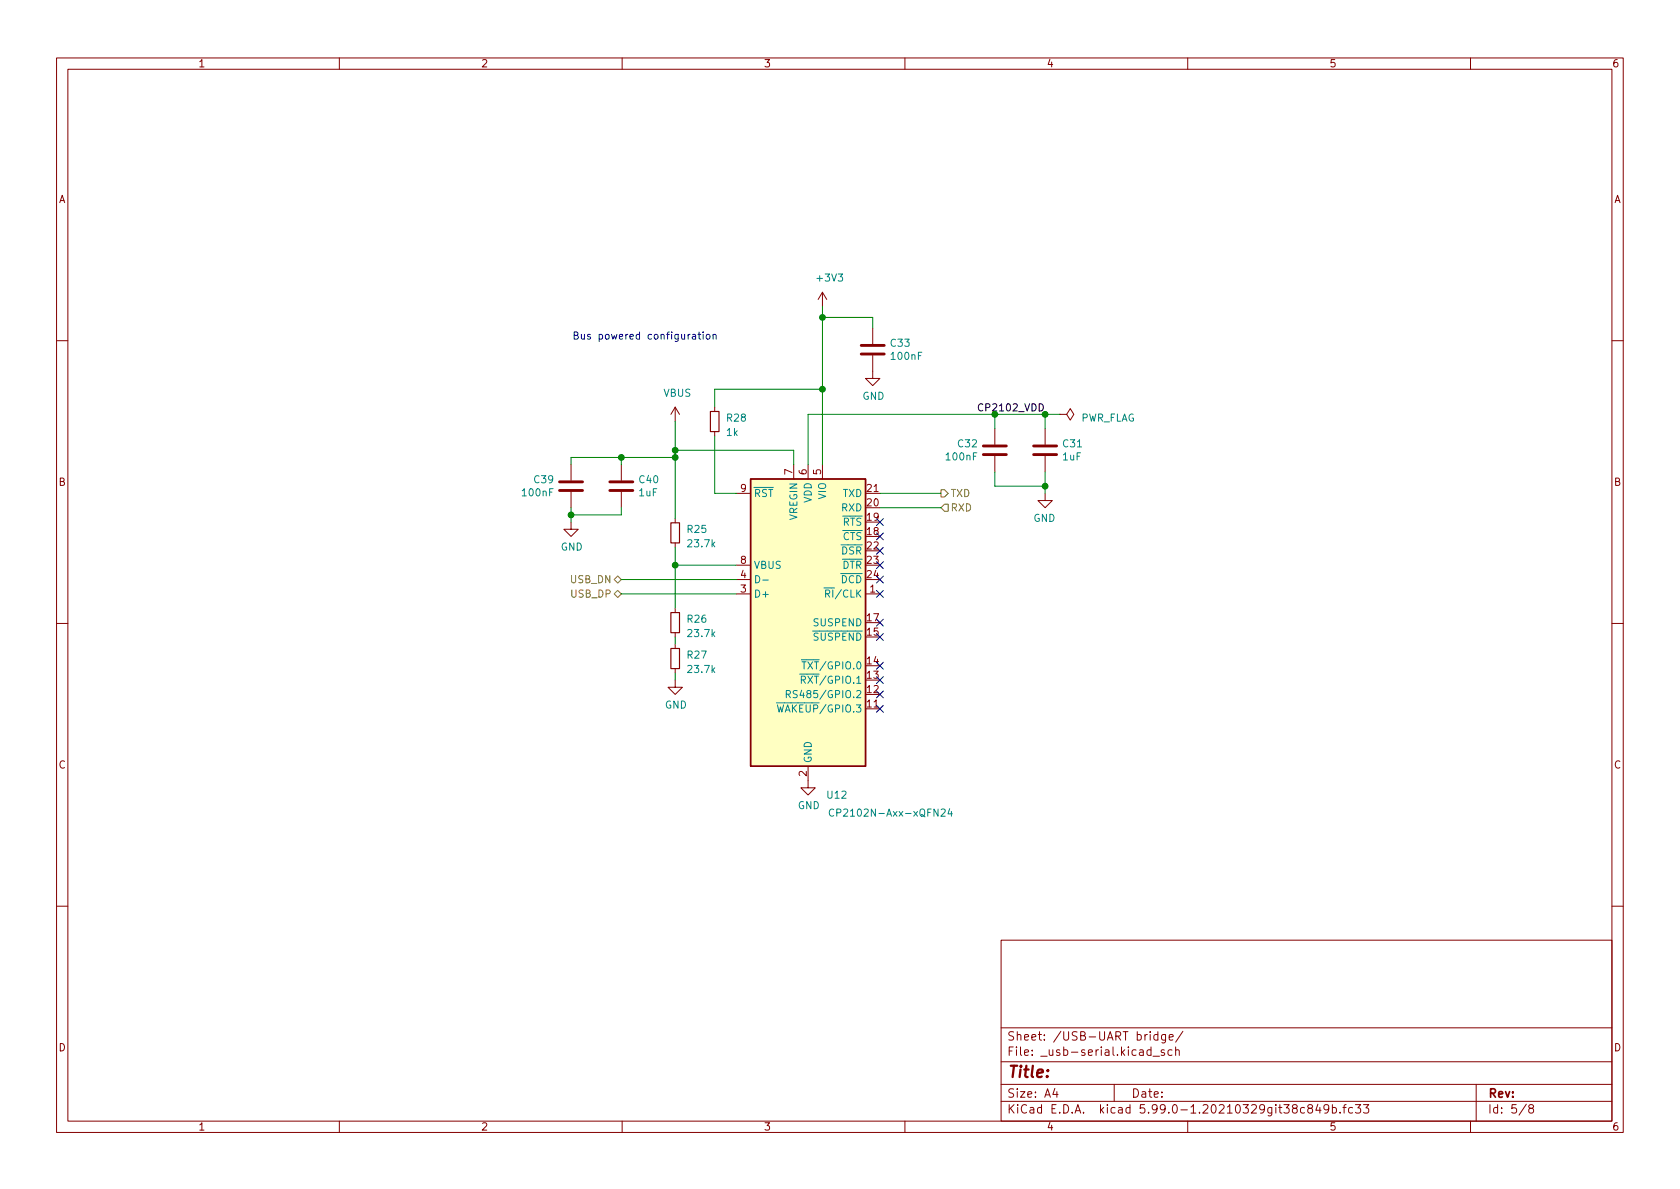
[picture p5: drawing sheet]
<svg xmlns="http://www.w3.org/2000/svg" width="297mm" height="210mm" viewBox="0 0 297 210" stroke-linecap="round" stroke-linejoin="round" font-family="sans-serif">
<g fill="none" stroke="#840000" stroke-width=".18">
<path d="M10 10.2h277v190.1h-277zM12 12.2h273v186.1h-273zM60 10.2v2M110 10.2v2M160 10.2v2M210 10.2v2M260 10.2v2M145.4 51.7v2.5M145.4 51.7l-.7 1.3M145.4 51.7l.8 1.3M154.3 58v2.8M10 60.2h2"/>
<path d="M119.4 72l-.8 1.3M119.4 72v2.5M119.4 72l.7 1.3M126.4 72v.8M126.4 76.3v.8M154.3 62.9v4h1.3l-1.3 1.3-1.3-1.3h1.3M175.9 75.8v2.8M184.8 75.8v2.8M187.3 73.3h1.3l.6-1 .7 1-.7 1-.6-1M187.3 73.3h.1M285 60.2h2M101 92.3v1.3h1.2l-1.2 1.3-1.3-1.3h1.3"/>
<path d="M101 82.2v2.8M101 87v2.8M109.9 82.2v2.8M109.9 87v2.8M119.4 91.7v.8M119.4 96v.8M130.2 87.2h2.5M130.2 99.9h2.5M140.3 82.2v2.5M142.9 82.2v2.5M145.4 82.2v2.5M153 87.2h2.6"/>
<path d="M175.9 80.6v2.8M184.8 87.2v1.3h-1.3l1.3 1.3 1.3-1.3h-1.3M184.8 80.6v2.8M10 110.2h2M119.4 107.6v.7M119.4 111.9v.7M119.4 113.9v.8M119.4 118.2v.8M130.2 105h2.5M130.2 102.5h2.5M153 105h2.6M285 110.2h2"/>
<path d="M119.4 120.3v1.2h1.2l-1.2 1.3-1.3-1.3h1.3M142.9 135.5v3.8h1.2l-1.2 1.3-1.3-1.3h1.3M153 125.3h2.6M10 160.2h2M177 166.3h108v32h-108zM285 160.2h2M60 198.3v2M110 198.3v2M160 198.3v2M177 194.8h108M177 191.8h108M177 187.8h108"/>
<path d="M177 181.8h108M186.5 192.5l-.4 1h1M186.9 193v1M197 191.8v3M203.5 185.7l-.4-.1-.3 .3v.4l.1 .3h.6M203.5 185.1v1.5M203.9 186.8h1.1M204.7 183l-.4-.1-.3 .3v.4l.1 .3h.6M204.7 182.4v1.5M205.9 185.7l-.4-.1-.2 .2 .1 .3 .5 .1v.4h-.6M206.1 182.9v1.2l-.3 .3h-.4M206.1 183l-.5-.1-.2 .3v.4l.1 .3h.6"/>
<path d="M206.7 183.4l.7-.1v-.3l-.5-.1-.2 .2 .1 .8h.6M207.2 185.7l-.4-.1-.3 .3v.4l.1 .3h.6M207.9 185.8l.2-.2 .3 .1 .1 .9M207.9 185.1v1.5M209.1 182.4l-1.2 1.9M210 198.3v2M230.6 195.9l-.4-.1-.3 .3v.4l.2 .3h.5M231.5 196l-.3-.3 .1-.2 .2-.2 .4 .1 .2 .2-.1 .2-.6 .2-.2 .3 .1 .4 .2 .1h.4l.2-.3-.1-.4-.2-.1M233 195.3l-.4 1h1M233.4 195.8v1M234.9 196l-.3 .3h-.2l-.3-.3 .1-.6 .4-.1 .3 .2a.99 .99 0 0 1-.4 1.3h-.3M235.6 195.9l.4-.1 .3 .3v.4l-.2 .3h-.5"/>
<path d="M235.6 195.3v1.5M236.9 196.7v.1M237.4 195.8h.6M238 195.3l-.4 .2v1.3M239.1 195.9l-.4-.1-.3 .3v.4l.2 .3h.5M239.6 195.3h1l-.5 .6 .4 .1v.7l-.2 .1h-.4l-.3-.1M241.1 195.3h.9l-.5 .6 .4 .1v.7l-.2 .1h-.4l-.2-.1M260 198.3v2M261 191.8v6.5M269.9 195.3l-1.3 1.9M270.6 196l-.3-.3 .1-.2 .2-.2 .4 .1 .2 .2-.1 .2-.7 .2-.1 .3v.2l.3 .3h.4l.2-.3-.1-.4-.2-.1"/>
</g>
<path d="M152.3 62.6h4M152.3 61.1h4M173.9 78.9h4M182.8 78.9h4M98.9 86.7h4.1M98.9 85.2h4.1M107.8 86.7h4.1M107.8 85.2h4.1M173.9 80.4h4M182.8 80.4h4" fill="none" stroke="#840000" stroke-width=".51"/>
<path d="M125.6 72.8h1.5v3.5h-1.5zM118.6 92.5h1.5v3.5h-1.5zM118.6 114.7h1.5v3.5h-1.5zM118.6 108.3h1.5v3.6h-1.5z" fill="none" stroke="#840000" stroke-width=".2"/>
<path d="M132.7 84.7h20.3v50.8h-20.3z" fill="#ffffc2" stroke="#ffffc2" stroke-width=".18"/>
<path d="M132.7 84.7h20.3v50.8h-20.3z" fill="none" stroke="#840000" stroke-width=".25"/>
<g fill="none" stroke="#008484" stroke-width=".18">
<path d="M133.6 101.8a.64 .64 0 0 1 .7 .6 .64 .64 0 0 1-.7 .7zM134.9 102.6h.9M141.4 119.2h1.3M141.7 116.7h1M141.8 117h.7M142.2 117v1.3M145.7 104h1.2M146 105l.6-.1 .1-.1-.1-.4-.6-.1v1.3M137.3 124.3h1.4M137.5 124.6l.3 1.3 .2-.9 .2 .9 .3-1.3M139 122.8l.6-.1 .2-.2-.1-.3-.7-.1v1.3M139.3 122.8l.5 .6"/>
<path d="M141 122.2l-.5-.1-.2 .1v.4l.5 .2 .2 .3-.3 .3-.5-.1M141.7 120.2h.6l.1-.2v-.3l-.7-.1v1.2M142 120.2l.4 .6M147.4 143.2a.6 .6 0 0 0-.8 .4 .6 .6 0 0 0 .6 .7l.2-.1M166.4 143.2l.5-.1 .2 .3-.8 .9h.8M167.9 143l-.3 .9h.8M168.2 143.5v.8"/>
</g>
<path d="M166.4 86.6h.6l.6 .6-.6 .7h-.6zM167 89.1h.6v1.3h-.6l-.6-.6zM108.6 102.5l.6-.7 .7 .7-.7 .6zM109.2 104.4l.7 .6-.7 .7-.6-.7z" fill="none" stroke="#848400" stroke-width=".18"/>
<path d="M173.8 71.5a.6 .6 0 0 0-.9 .4 .6 .6 0 0 0 .6 .8l.3-.1" fill="none" stroke="#000" stroke-width=".18"/>
<path d="M101.5 59.3l.6-.1 .1-.1-.1-.3-.6-.1v1.3h.5l.2-.1v-.4l-.3-.2M102.8 59.1l.1 .8 .3 .1 .1-.1M103.3 59.1v.9M126.1 59.2l.2-.1 .3 .1v.8M126.1 59.1v.9" fill="none" stroke="#0000c2" stroke-width=".18"/>
<g fill="none" stroke="#008400" stroke-width=".18">
<path d="M145.4 54.2v28M145.4 56.1h8.9v1.9M119.4 79.6h20.9v2.6M119.4 74.5v17.2M126.4 77.1v10.1h3.8M145.4 68.8h-19v3.2M175.9 73.3v2.5M184.8 73.3v2.5M187.3 73.3h-44.4v8.9M101 89.8v2.5M109.9 89.8v1.3h-8.9M109.9 80.9v1.3"/>
<path d="M119.4 80.9h-18.4v1.3M119.4 96.8v10.8M119.4 99.9h10.8M155.6 87.2h10.8M155.6 89.8h10.8M175.9 83.4v2.6h8.9M184.8 83.4v3.8M109.9 102.5h20.3M109.9 105h20.3M119.4 112.6v1.3M119.4 119v1.3"/>
</g>
<g fill="none" stroke="#000084" stroke-width=".18">
<path d="M155 94.3l1.2 1.2M155 91.7l1.2 1.2M155 99.3l1.2 1.3M155 96.8l1.2 1.2M156.2 94.3l-1.2 1.2M156.2 91.7l-1.2 1.2M156.2 99.3l-1.2 1.3M156.2 96.8l-1.2 1.2M155 119.7l1.2 1.2M155 117.1l1.2 1.2M155 112l1.2 1.3M155 109.5l1.2 1.2"/>
<path d="M155 104.4l1.2 1.2M155 101.9l1.2 1.2M156.2 119.7l-1.2 1.2M156.2 117.1l-1.2 1.2M156.2 112l-1.2 1.3M156.2 109.5l-1.2 1.2M156.2 104.4l-1.2 1.2M156.2 101.9l-1.2 1.2M155 124.7l1.2 1.3M155 122.2l1.2 1.2M156.2 124.7l-1.2 1.3M156.2 122.2l-1.2 1.2"/>
</g>
<g fill="#008400" stroke="#008400" stroke-width=".18">
<circle cx="184.8" cy="86" r=".51"/>
<circle cx="175.9" cy="73.3" r=".51"/>
<circle cx="184.8" cy="73.3" r=".51"/>
<circle cx="119.4" cy="79.6" r=".51"/>
<circle cx="119.4" cy="80.9" r=".51"/>
<circle cx="101" cy="91.1" r=".51"/>
<circle cx="109.9" cy="80.9" r=".51"/>
<circle cx="119.4" cy="99.9" r=".51"/>
<circle cx="145.4" cy="56.1" r=".51"/>
<circle cx="145.4" cy="68.8" r=".51"/>
</g>
<text font-size="2.8" fill="#840000" x="178" y="190.6">Title:</text>
<g font-size="2.1" fill="#840000">
<text x="178" y="184">Sheet: /USB-UART bridge/</text>
<text x="178" y="186.7">File: _usb-serial.kicad_sch</text>
<text x="178" y="196.9">KiCad E.D.A. kicad 5.99.0-1.20210329git38c849b.fc33</text>
<text x="178" y="194.1">Size: A4</text>
<text x="200" y="194.1">Date:</text>
<text x="263" y="194.1">Rev:</text>
<text x="263" y="196.9">Id: 5/8</text>
</g>
<g font-size="1.8" fill="#840000">
<text x="35" y="11.9">1</text>
<text x="85" y="11.9">2</text>
<text x="135" y="11.9">3</text>
<text x="185" y="11.9">4</text>
<text x="235" y="11.9">5</text>
<text x="285" y="11.9">6</text>
<text x="10.3" y="35.9">A</text>
<text x="285.3" y="35.9">A</text>
<text x="140.1" y="83.9" transform="rotate(-90 140.1 83.9)">7</text>
<text x="142.6" y="83.9" transform="rotate(-90 142.6 83.9)">6</text>
<text x="145.2" y="83.9" transform="rotate(-90 145.2 83.9)">5</text>
<text x="10.3" y="85.9">B</text>
<text x="131" y="87">9</text>
<text x="153.3" y="89.5">20</text>
<text x="153.3" y="87">21</text>
<text x="285.3" y="85.9">B</text>
<text x="153.3" y="94.6">18</text>
<text x="153.3" y="92.1">19</text>
<text x="131" y="99.7">8</text>
<text x="153.3" y="97.1">22</text>
<text x="153.3" y="99.7">23</text>
<text x="131" y="104.8">3</text>
<text x="131" y="102.2">4</text>
<text x="153.3" y="102.2">24</text>
<text x="153.8" y="104.8">1</text>
<text x="153.3" y="112.4">15</text>
<text x="153.3" y="109.8">17</text>
<text x="153.3" y="117.5">14</text>
<text x="153.3" y="125.1">11</text>
<text x="153.3" y="122.5">12</text>
<text x="153.3" y="120">13</text>
<text x="10.3" y="135.9">C</text>
<text x="142.6" y="137.3" transform="rotate(-90 142.6 137.3)">2</text>
<text x="285.3" y="135.9">C</text>
<text x="10.3" y="185.9">D</text>
<text x="285.3" y="185.9">D</text>
<text x="35" y="199.9">1</text>
<text x="85" y="199.9">2</text>
<text x="135" y="199.9">3</text>
<text x="185" y="199.9">4</text>
<text x="235" y="199.9">5</text>
<text x="285" y="199.9">6</text>
</g>
<g font-size="1.8" fill="#008484">
<text x="144.6" y="49.8">+3V3</text>
<text x="157.5" y="61.3">C33</text>
<text x="157.7" y="63.6">100nF</text>
<text x="117.3" y="70.1">VBUS</text>
<text x="152.5" y="70.7">GND</text>
<text x="128.5" y="77.1">1k</text>
<text x="128.6" y="74.5">R28</text>
<text x="191" y="74.5">PWR_FLAG</text>
<text x="167.4" y="81.4">100nF</text>
<text x="169.4" y="79.1">C32</text>
<text x="187.9" y="81.4">1uF</text>
<text x="188" y="79.1">C31</text>
<text x="92.5" y="87.8">100nF</text>
<text x="94.5" y="85.4">C39</text>
<text x="113" y="87.8">1uF</text>
<text x="113.1" y="85.4">C40</text>
<text x="133.2" y="87.9">~RST</text>
<text x="143.5" y="88.9" transform="rotate(-90 143.5 88.9)">VDD</text>
<text x="146" y="88.3" transform="rotate(-90 146 88.3)">VIO</text>
<text x="149" y="87.9">TXD</text>
<text x="121.6" y="94.2">R25</text>
<text x="141" y="92" transform="rotate(-90 141 92)">VREGIN</text>
<text x="148.8" y="90.4">RXD</text>
<text x="149" y="95.5">~CTS</text>
<text x="149" y="93">~RTS</text>
<text x="182.7" y="92.3">GND</text>
<text x="99.1" y="97.4">GND</text>
<text x="121.8" y="96.8">23.7k</text>
<text x="133.2" y="100.6">VBUS</text>
<text x="148.8" y="98">~DSR</text>
<text x="148.9" y="100.6">~DTR</text>
<text x="133.2" y="105.7">D+</text>
<text x="146.6" y="105.7">~RI~/CLK</text>
<text x="148.7" y="103.1">~DCD</text>
<text x="121.6" y="110.1">R26</text>
<text x="121.8" y="112.6">23.7k</text>
<text x="144" y="113.3">~SUSPEND</text>
<text x="144" y="110.7">SUSPEND</text>
<text x="121.6" y="116.5">R27</text>
<text x="121.8" y="119">23.7k</text>
<text x="142.8" y="118.4">~TXT~/GPIO.0</text>
<text x="117.5" y="125.3">GND</text>
<text x="138.3" y="126">~WAKEUP~/GPIO.3</text>
<text x="140.7" y="123.4">RS485/GPIO.2</text>
<text x="142.6" y="120.9">~RXT~/GPIO.1</text>
<text x="143.5" y="135" transform="rotate(-90 143.5 135)">GND</text>
<text x="141" y="143.1">GND</text>
<text x="146.3" y="141.2">U12</text>
<text x="148.1" y="144.4">CP2102N-Axx-xQFN24</text>
</g>
<text font-size="1.8" fill="#0000c2" x="104.1" y="60">Bus powered configuration</text>
<text font-size="1.8" x="173.7" y="72.7">CP2102_VDD</text>
<g font-size="1.8" fill="#848400">
<text x="168" y="87.9">TXD</text>
<text x="168" y="90.4">RXD</text>
<text x="100.9" y="103.1">USB_DN</text>
<text x="101" y="105.7">USB_DP</text>
</g>
</svg>
